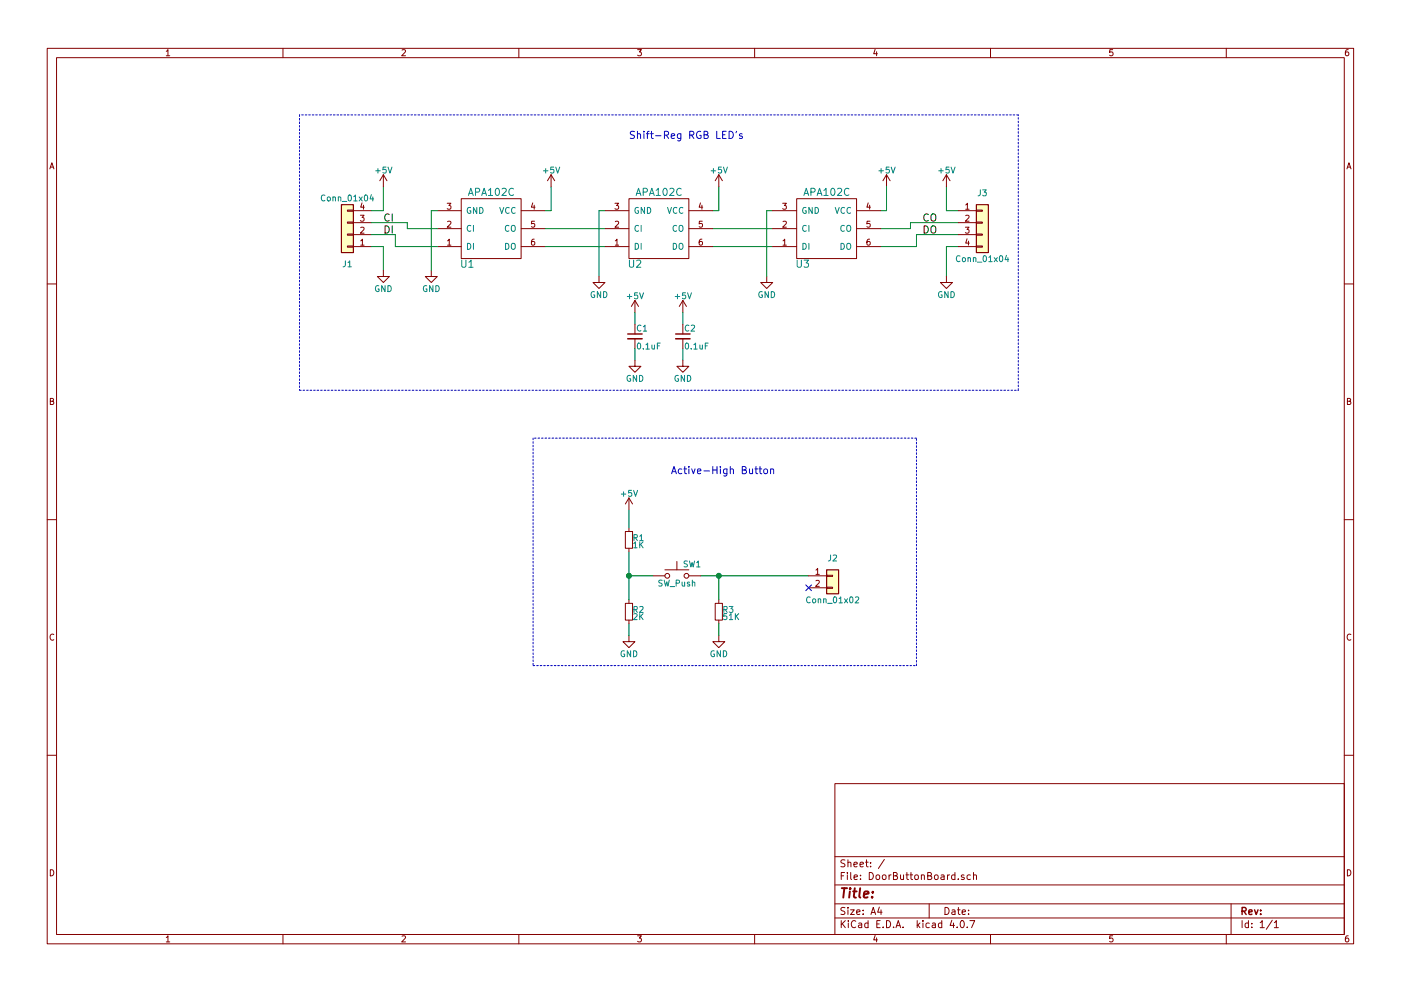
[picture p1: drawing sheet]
EESchema Schematic File Version 2
LIBS:DoorButtonBoard-rescue
LIBS:power
LIBS:device
LIBS:switches
LIBS:relays
LIBS:motors
LIBS:transistors
LIBS:conn
LIBS:linear
LIBS:regul
LIBS:74xx
LIBS:cmos4000
LIBS:adc-dac
LIBS:memory
LIBS:xilinx
LIBS:microcontrollers
LIBS:dsp
LIBS:microchip
LIBS:analog_switches
LIBS:motorola
LIBS:texas
LIBS:intel
LIBS:audio
LIBS:interface
LIBS:digital-audio
LIBS:philips
LIBS:display
LIBS:cypress
LIBS:siliconi
LIBS:opto
LIBS:atmel
LIBS:contrib
LIBS:valves
LIBS:APA102
LIBS:DoorButtonBoard-cache
EELAYER 25 0
EELAYER END
$Descr A4 11693 8268
encoding utf-8
Sheet 1 1
Title ""
Date ""
Rev ""
Comp ""
Comment1 ""
Comment2 ""
Comment3 ""
Comment4 ""
$EndDescr
$Comp
L APA102C U1
U 1 1
P 4100 1900
F 0 "U1" H 3900 2200 60  0000 C CNN
F 1 "APA102C" H 4100 1600 60  0000 C CNN
F 2 "APA102:APA102_3" H 4100 1450 60  0001 C CNN
F 3 "https://cdn-shop.adafruit.com/product-files/2343/APA102C.pdf" H 4100 1450 60  0001 C CNN
F 4 "APA102C" H 4100 1900 60  0001 C CNN "MPN"
	1    4100 1900
	1    0    0    1   
$EndComp
$Comp
L CONN_01X04 J1
U 1 1
P 2900 1900
F 0 "J1" H 2900 2150 50  0000 C CNN
F 1 "Conn_01x04" H 2900 1600 50  0000 C CNN
F 2 "Connectors_JST:JST_PH_S4B-PH-K_04x2.00mm_Angled" H 2900 1900 50  0001 C CNN
F 3 "http://www.jst-mfg.com/product/pdf/eng/ePH.pdf" H 2900 1900 50  0001 C CNN
F 4 "S4B-PH-K-S(LF)(SN)" H 2900 1900 60  0001 C CNN "MPN"
	1    2900 1900
	-1   0    0    1   
$EndComp
Wire Wire Line
	3100 2050 3200 2050
Wire Wire Line
	3200 2050 3200 2250
Wire Wire Line
	3100 1750 3200 1750
Wire Wire Line
	3200 1750 3200 1550
Wire Wire Line
	3100 1850 3400 1850
Wire Wire Line
	3400 1850 3400 1900
Wire Wire Line
	3400 1900 3650 1900
Wire Wire Line
	3100 1950 3300 1950
Wire Wire Line
	3300 1950 3300 2050
Wire Wire Line
	3300 2050 3650 2050
Text Label 3200 1850 0    60   ~ 0
CI
Text Label 3200 1950 0    60   ~ 0
DI
Wire Wire Line
	8000 1750 7900 1750
Wire Wire Line
	7900 1750 7900 1550
Wire Wire Line
	8000 2050 7900 2050
Wire Wire Line
	7900 2050 7900 2300
Text Label 7700 1850 0    60   ~ 0
CO
Text Label 7700 1950 0    60   ~ 0
DO
$Comp
L +5V #PWR01
U 1 1
P 7900 1550
F 0 "#PWR01" H 7900 1400 50  0001 C CNN
F 1 "+5V" H 7900 1690 50  0000 C CNN
F 2 "" H 7900 1550 50  0001 C CNN
F 3 "" H 7900 1550 50  0001 C CNN
	1    7900 1550
	1    0    0    -1  
$EndComp
$Comp
L +5V #PWR02
U 1 1
P 3200 1550
F 0 "#PWR02" H 3200 1400 50  0001 C CNN
F 1 "+5V" H 3200 1690 50  0000 C CNN
F 2 "" H 3200 1550 50  0001 C CNN
F 3 "" H 3200 1550 50  0001 C CNN
	1    3200 1550
	1    0    0    -1  
$EndComp
$Comp
L GND #PWR03
U 1 1
P 3200 2250
F 0 "#PWR03" H 3200 2000 50  0001 C CNN
F 1 "GND" H 3200 2100 50  0000 C CNN
F 2 "" H 3200 2250 50  0001 C CNN
F 3 "" H 3200 2250 50  0001 C CNN
	1    3200 2250
	1    0    0    -1  
$EndComp
$Comp
L GND #PWR04
U 1 1
P 7900 2300
F 0 "#PWR04" H 7900 2050 50  0001 C CNN
F 1 "GND" H 7900 2150 50  0000 C CNN
F 2 "" H 7900 2300 50  0001 C CNN
F 3 "" H 7900 2300 50  0001 C CNN
	1    7900 2300
	1    0    0    -1  
$EndComp
Wire Wire Line
	8000 1850 7600 1850
Wire Wire Line
	7600 1850 7600 1900
Wire Wire Line
	7600 1900 7350 1900
Wire Wire Line
	8000 1950 7650 1950
Wire Wire Line
	7650 1950 7650 2050
Wire Wire Line
	7650 2050 7350 2050
Wire Wire Line
	4550 1900 5050 1900
Wire Wire Line
	4550 2050 5050 2050
Wire Wire Line
	5950 1900 6450 1900
Wire Wire Line
	5950 2050 6450 2050
$Comp
L C_Small C1
U 1 1
P 5300 2800
F 0 "C1" H 5310 2870 50  0000 L CNN
F 1 "0.1uF" H 5310 2720 50  0000 L CNN
F 2 "Capacitors_SMD:C_0805" H 5300 2800 50  0001 C CNN
F 3 "http://www.yageo.com/documents/recent/UPY-GPHC_Y5V_6.3V-to-50V_8.pdf" H 5300 2800 50  0001 C CNN
F 4 "CC0805ZRY5V8BB104" H 5300 2800 60  0001 C CNN "MPN"
F 5 "C0805C104Z4VACTU" H 5300 2800 60  0001 C CNN "Alt MPN"
F 6 "885012207016" H 5300 2800 60  0001 C CNN "Alt MPN - 2"
	1    5300 2800
	1    0    0    -1  
$EndComp
$Comp
L GND #PWR05
U 1 1
P 5300 3000
F 0 "#PWR05" H 5300 2750 50  0001 C CNN
F 1 "GND" H 5300 2850 50  0000 C CNN
F 2 "" H 5300 3000 50  0001 C CNN
F 3 "" H 5300 3000 50  0001 C CNN
	1    5300 3000
	1    0    0    -1  
$EndComp
$Comp
L +5V #PWR06
U 1 1
P 5300 2600
F 0 "#PWR06" H 5300 2450 50  0001 C CNN
F 1 "+5V" H 5300 2740 50  0000 C CNN
F 2 "" H 5300 2600 50  0001 C CNN
F 3 "" H 5300 2600 50  0001 C CNN
	1    5300 2600
	1    0    0    -1  
$EndComp
Wire Wire Line
	5300 2600 5300 2700
Wire Wire Line
	5300 2900 5300 3000
$Comp
L GND #PWR07
U 1 1
P 5700 3000
F 0 "#PWR07" H 5700 2750 50  0001 C CNN
F 1 "GND" H 5700 2850 50  0000 C CNN
F 2 "" H 5700 3000 50  0001 C CNN
F 3 "" H 5700 3000 50  0001 C CNN
	1    5700 3000
	1    0    0    -1  
$EndComp
$Comp
L +5V #PWR08
U 1 1
P 5700 2600
F 0 "#PWR08" H 5700 2450 50  0001 C CNN
F 1 "+5V" H 5700 2740 50  0000 C CNN
F 2 "" H 5700 2600 50  0001 C CNN
F 3 "" H 5700 2600 50  0001 C CNN
	1    5700 2600
	1    0    0    -1  
$EndComp
Wire Wire Line
	5700 2600 5700 2700
Wire Wire Line
	5700 2900 5700 3000
$Comp
L SW_Push SW1
U 1 1
P 5650 4800
F 0 "SW1" H 5700 4900 50  0000 L CNN
F 1 "SW_Push" H 5650 4740 50  0000 C CNN
F 2 "Buttons_Switches_THT:SW_PUSH_6mm_h4.3mm" H 5650 5000 50  0001 C CNN
F 3 "https://media.digikey.com/pdf/Data%20Sheets/APEM%20Components%20PDFs/MJTP%20Series-6MM.pdf" H 5650 5000 50  0001 C CNN
F 4 "MJTP1230" H 5650 4800 60  0001 C CNN "MPN"
	1    5650 4800
	1    0    0    -1  
$EndComp
$Comp
L R_Small R3
U 1 1
P 6000 5100
F 0 "R3" H 6030 5120 50  0000 L CNN
F 1 "51K" H 6030 5060 50  0000 L CNN
F 2 "Resistors_SMD:R_0805" H 6000 5100 50  0001 C CNN
F 3 "https://www.seielect.com/Catalog/SEI-RMCF_RMCP.pdf" H 6000 5100 50  0001 C CNN
F 4 "RMCF0805JT51K0" H 6000 5100 60  0001 C CNN "MPN"
F 5 "RC0805JR-0751KL" H 6000 5100 60  0001 C CNN "Alt MPN"
	1    6000 5100
	1    0    0    -1  
$EndComp
Wire Wire Line
	5850 4800 6750 4800
Wire Wire Line
	6000 4800 6000 5000
$Comp
L GND #PWR09
U 1 1
P 6000 5300
F 0 "#PWR09" H 6000 5050 50  0001 C CNN
F 1 "GND" H 6000 5150 50  0000 C CNN
F 2 "" H 6000 5300 50  0001 C CNN
F 3 "" H 6000 5300 50  0001 C CNN
	1    6000 5300
	1    0    0    -1  
$EndComp
Wire Wire Line
	6000 5200 6000 5300
Connection ~ 6000 4800
Wire Wire Line
	5450 4800 5250 4800
$Comp
L R_Small R1
U 1 1
P 5250 4500
F 0 "R1" H 5280 4520 50  0000 L CNN
F 1 "1K" H 5280 4460 50  0000 L CNN
F 2 "Resistors_SMD:R_0805" H 5250 4500 50  0001 C CNN
F 3 "https://www.seielect.com/Catalog/SEI-RMCF_RMCP.pdf" H 5250 4500 50  0001 C CNN
F 4 "RMCF0805JT1K00" H 5250 4500 60  0001 C CNN "MPN"
F 5 "RC0805JR-071KL" H 5250 4500 60  0001 C CNN "Alt MPN"
	1    5250 4500
	1    0    0    -1  
$EndComp
$Comp
L R_Small R2
U 1 1
P 5250 5100
F 0 "R2" H 5280 5120 50  0000 L CNN
F 1 "2K" H 5280 5060 50  0000 L CNN
F 2 "Resistors_SMD:R_0805" H 5250 5100 50  0001 C CNN
F 3 "https://www.seielect.com/Catalog/SEI-RMCF_RMCP.pdf" H 5250 5100 50  0001 C CNN
F 4 "RMCF0805JT2K00" H 5250 5100 60  0001 C CNN "MPN"
F 5 "RC0805JR-072KL" H 5250 5100 60  0001 C CNN "Alt MPN"
	1    5250 5100
	1    0    0    -1  
$EndComp
Wire Wire Line
	5250 4600 5250 5000
Connection ~ 5250 4800
$Comp
L GND #PWR010
U 1 1
P 5250 5300
F 0 "#PWR010" H 5250 5050 50  0001 C CNN
F 1 "GND" H 5250 5150 50  0000 C CNN
F 2 "" H 5250 5300 50  0001 C CNN
F 3 "" H 5250 5300 50  0001 C CNN
	1    5250 5300
	1    0    0    -1  
$EndComp
Wire Wire Line
	5250 5300 5250 5200
$Comp
L +5V #PWR011
U 1 1
P 5250 4250
F 0 "#PWR011" H 5250 4100 50  0001 C CNN
F 1 "+5V" H 5250 4390 50  0000 C CNN
F 2 "" H 5250 4250 50  0001 C CNN
F 3 "" H 5250 4250 50  0001 C CNN
	1    5250 4250
	1    0    0    -1  
$EndComp
Wire Wire Line
	5250 4250 5250 4400
$Comp
L CONN_01X02 J2
U 1 1
P 6950 4800
F 0 "J2" H 6950 4950 50  0000 C CNN
F 1 "Conn_01x02" H 6950 4600 50  0000 C CNN
F 2 "Connectors_JST:JST_PH_S2B-PH-K_02x2.00mm_Angled" H 6950 4800 50  0001 C CNN
F 3 "http://www.jst-mfg.com/product/pdf/eng/ePH.pdf" H 6950 4800 50  0001 C CNN
F 4 "S2B-PH-K-S(LF)(SN)" H 6950 4800 60  0001 C CNN "MPN"
	1    6950 4800
	1    0    0    -1  
$EndComp
NoConn ~ 6750 4900
$Comp
L GND #PWR012
U 1 1
P 3600 2250
F 0 "#PWR012" H 3600 2000 50  0001 C CNN
F 1 "GND" H 3600 2100 50  0000 C CNN
F 2 "" H 3600 2250 50  0001 C CNN
F 3 "" H 3600 2250 50  0001 C CNN
	1    3600 2250
	1    0    0    -1  
$EndComp
Wire Wire Line
	3650 1750 3600 1750
Wire Wire Line
	3600 1750 3600 2250
$Comp
L +5V #PWR013
U 1 1
P 4600 1550
F 0 "#PWR013" H 4600 1400 50  0001 C CNN
F 1 "+5V" H 4600 1690 50  0000 C CNN
F 2 "" H 4600 1550 50  0001 C CNN
F 3 "" H 4600 1550 50  0001 C CNN
	1    4600 1550
	1    0    0    -1  
$EndComp
Wire Wire Line
	4600 1550 4600 1750
Wire Wire Line
	4600 1750 4550 1750
$Comp
L GND #PWR014
U 1 1
P 5000 2300
F 0 "#PWR014" H 5000 2050 50  0001 C CNN
F 1 "GND" H 5000 2150 50  0000 C CNN
F 2 "" H 5000 2300 50  0001 C CNN
F 3 "" H 5000 2300 50  0001 C CNN
	1    5000 2300
	1    0    0    -1  
$EndComp
Wire Wire Line
	5050 1750 5000 1750
Wire Wire Line
	5000 1750 5000 2300
$Comp
L +5V #PWR015
U 1 1
P 6000 1550
F 0 "#PWR015" H 6000 1400 50  0001 C CNN
F 1 "+5V" H 6000 1690 50  0000 C CNN
F 2 "" H 6000 1550 50  0001 C CNN
F 3 "" H 6000 1550 50  0001 C CNN
	1    6000 1550
	1    0    0    -1  
$EndComp
Wire Wire Line
	6000 1550 6000 1750
Wire Wire Line
	6000 1750 5950 1750
$Comp
L GND #PWR016
U 1 1
P 6400 2300
F 0 "#PWR016" H 6400 2050 50  0001 C CNN
F 1 "GND" H 6400 2150 50  0000 C CNN
F 2 "" H 6400 2300 50  0001 C CNN
F 3 "" H 6400 2300 50  0001 C CNN
	1    6400 2300
	1    0    0    -1  
$EndComp
Wire Wire Line
	6450 1750 6400 1750
Wire Wire Line
	6400 1750 6400 2300
$Comp
L +5V #PWR017
U 1 1
P 7400 1550
F 0 "#PWR017" H 7400 1400 50  0001 C CNN
F 1 "+5V" H 7400 1690 50  0000 C CNN
F 2 "" H 7400 1550 50  0001 C CNN
F 3 "" H 7400 1550 50  0001 C CNN
	1    7400 1550
	1    0    0    -1  
$EndComp
Wire Wire Line
	7400 1550 7400 1750
Wire Wire Line
	7400 1750 7350 1750
$Comp
L C_Small C2
U 1 1
P 5700 2800
F 0 "C2" H 5710 2870 50  0000 L CNN
F 1 "0.1uF" H 5710 2720 50  0000 L CNN
F 2 "Capacitors_SMD:C_0805" H 5700 2800 50  0001 C CNN
F 3 "http://www.yageo.com/documents/recent/UPY-GPHC_Y5V_6.3V-to-50V_8.pdf" H 5700 2800 50  0001 C CNN
F 4 "CC0805ZRY5V8BB104" H 5700 2800 60  0001 C CNN "MPN"
F 5 "C0805C104Z4VACTU" H 5700 2800 60  0001 C CNN "Alt MPN"
F 6 "885012207016" H 5700 2800 60  0001 C CNN "Alt MPN - 2"
	1    5700 2800
	1    0    0    -1  
$EndComp
$Comp
L APA102C U2
U 1 1
P 5500 1900
F 0 "U2" H 5300 2200 60  0000 C CNN
F 1 "APA102C" H 5500 1600 60  0000 C CNN
F 2 "APA102:APA102_3" H 5500 1450 60  0001 C CNN
F 3 "https://cdn-shop.adafruit.com/product-files/2343/APA102C.pdf" H 5500 1450 60  0001 C CNN
F 4 "APA102C" H 5500 1900 60  0001 C CNN "MPN"
	1    5500 1900
	1    0    0    1   
$EndComp
$Comp
L APA102C U3
U 1 1
P 6900 1900
F 0 "U3" H 6700 2200 60  0000 C CNN
F 1 "APA102C" H 6900 1600 60  0000 C CNN
F 2 "APA102:APA102_3" H 6900 1450 60  0001 C CNN
F 3 "https://cdn-shop.adafruit.com/product-files/2343/APA102C.pdf" H 6900 1450 60  0001 C CNN
F 4 "APA102C" H 6900 1900 60  0001 C CNN "MPN"
	1    6900 1900
	1    0    0    1   
$EndComp
$Comp
L CONN_01X04 J3
U 1 1
P 8200 1900
F 0 "J3" H 8200 2150 50  0000 C CNN
F 1 "Conn_01x04" H 8200 1600 50  0000 C CNN
F 2 "Connectors_JST:JST_PH_S4B-PH-K_04x2.00mm_Angled" H 8200 1900 50  0001 C CNN
F 3 "http://www.jst-mfg.com/product/pdf/eng/ePH.pdf" H 8200 1900 50  0001 C CNN
F 4 "S4B-PH-K-S(LF)(SN)" H 8200 1900 60  0001 C CNN "MPN"
	1    8200 1900
	1    0    0    -1  
$EndComp
Wire Notes Line
	2500 950  2500 3250
Wire Notes Line
	2500 3250 8500 3250
Wire Notes Line
	8500 3250 8500 950 
Wire Notes Line
	8500 950  2500 950 
Wire Notes Line
	4450 3650 4450 5550
Wire Notes Line
	4450 5550 7650 5550
Wire Notes Line
	7650 5550 7650 3650
Wire Notes Line
	7650 3650 4450 3650
Text Notes 5600 3950 0    60   ~ 0
Active-High Button
Text Notes 5250 1150 0    60   ~ 0
Shift-Reg RGB LED's
$EndSCHEMATC
